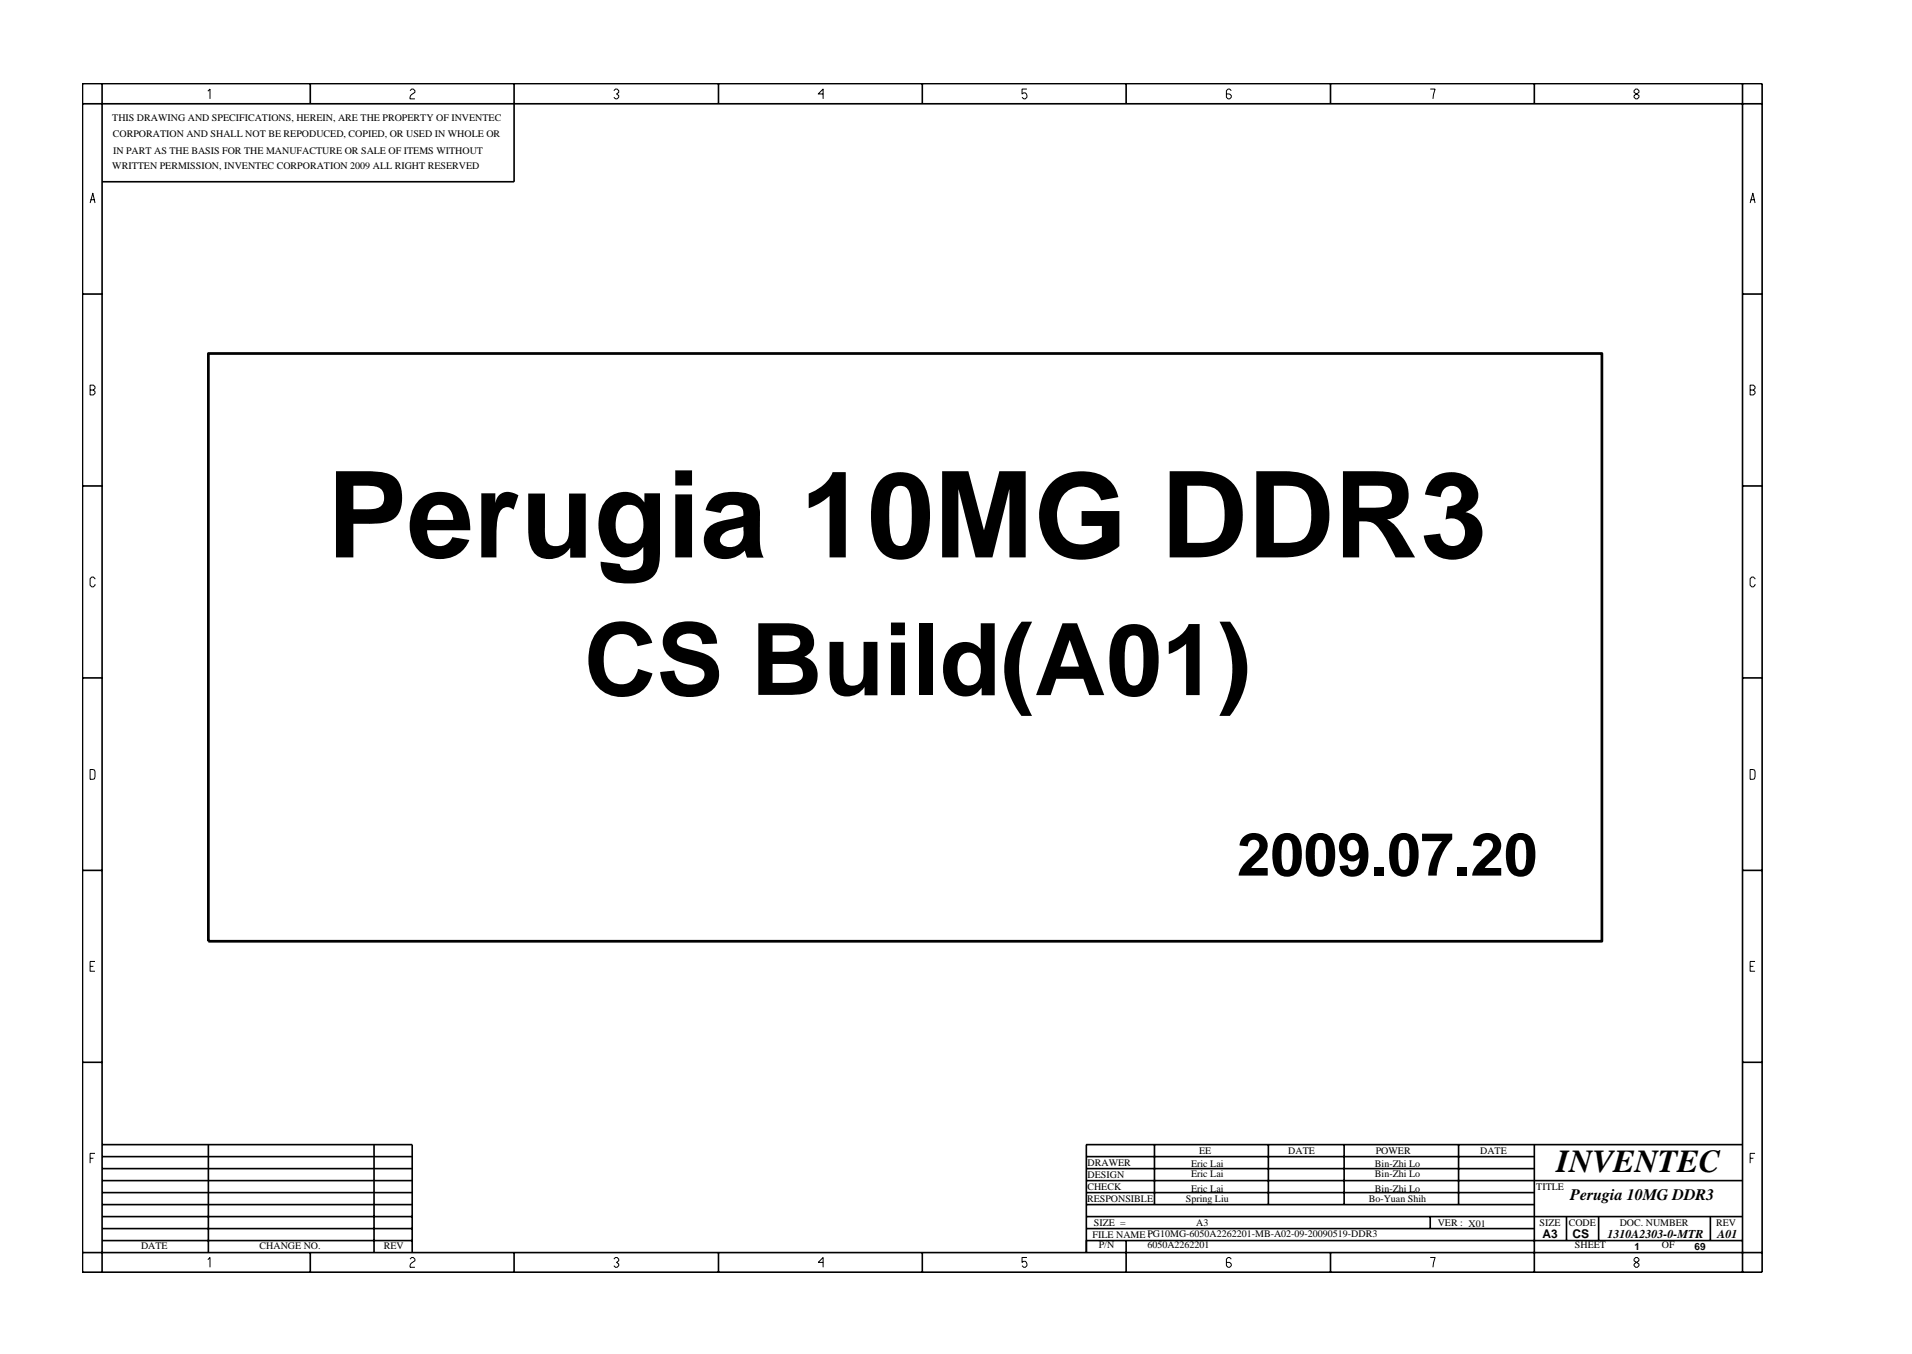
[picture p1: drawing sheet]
<svg xmlns="http://www.w3.org/2000/svg" width="297mm" height="210mm" viewBox="0 0 297 210" stroke-linecap="round" stroke-linejoin="round" font-family="sans-serif">
<g fill="none" stroke="#000" stroke-width=".25">
<path d="M12.8 13h261v184.6h-261zM12.8 16.1h261M15.9 13v184.6M48.2 13v3.1M79.9 13v15.2h-64M111.6 13v3.1M143.3 13v3.1M174.9 13v3.1M206.7 13v3.1M238.4 13v3.1M270.7 13v184.6M12.8 45.7h3.1"/>
<path d="M270.7 45.7h3.1M12.8 75.5h3.1M270.7 75.5h3.1M12.8 105.3h3.1M270.7 105.3h3.1M12.8 135.2h3.1M270.7 135.2h3.1M12.8 165h3.1M15.9 177.7h48.1v16.8M15.9 179.6h48.1M32.4 177.7v16.8M58.1 177.7v16.8"/>
<path d="M168.8 179.6h69.6M179.4 177.7v9.4M197 177.7v9.4M208.8 177.7v9.4M226.6 177.7v9.4M238.4 177.7v19.9M270.7 177.7h-101.9v16.8v-1.9h101.9M270.7 165h3.1M12.8 194.5h261M15.9 188.9h48.1M15.9 190.8h48.1M15.9 192.6h48.1"/>
<path d="M15.9 181.5h48.1M15.9 183.3h48.1M15.9 185.2h48.1M15.9 187.1h48.1M48.2 194.5v3.1M79.9 194.5v3.1M111.6 194.5v3.1M143.3 194.5v3.1M168.8 188.9h101.9M168.8 190.8h69.6M168.8 181.5h69.6M168.8 183.3h101.9"/>
<path d="M168.8 185.2h69.6M168.8 187.1h69.6M174.9 192.6v5M206.7 194.5v3.1M222.2 188.9v1.9M243.4 188.9v3.7M248.4 188.9v3.7M265.7 188.9v3.7"/>
</g>
<path d="M32.4 54.9h216.5v91.3h-216.5z" fill="none" stroke="#000" stroke-width=".42"/>
<g fill="none" stroke="#000" stroke-width=".16">
<path d="M32.3 14.2l.3-.4v1.6M63.7 14.1l.3-.3h.2l.3 .3v.2l-.5 .4-.3 .4v.3h.8M95.4 14.1l.2-.3h.3l.2 .3v.2l-.3 .3 .3 .2v.3l-.2 .3h-.3l-.2-.3M127.9 14.6h-.8l.8-.8v1.6M159.5 13.8h-.7v.8l.2-.2a.5 .5 0 0 1 .5 .7l-.2 .3h-.3l-.2-.3M191.3 14.1l-.3-.3h-.2l-.3 .3v1l.3 .3h.2l.3-.3v-.3l-.3-.2h-.5M222.2 13.8h.8l-.4 1.6M253.9 14.1l.2-.3h.3l.2 .3v.2l-.7 .5v.3l.2 .3h.3l.2-.3v-.3l-.7-.5zM14 31.5l.4-1.5 .4 1.5M14.1 31h.6M271.9 31.5l.4-1.5 .4 1.5M272 31h.6"/>
<path d="M14 59.8h.5l.3 .3v.2l-.3 .3 .3 .2v.3l-.3 .2h-.5zM14 60.6h.5M271.9 60.6h.5l.3-.3v-.2l-.3-.3h-.5v1.5h.5l.3-.2v-.3l-.3-.2M14.8 89.9l-.3-.3h-.2l-.3 .3v1l.3 .2h.2l.3-.2v-.2M272.7 89.9l-.3-.3h-.3l-.2 .3v1l.2 .2h.3l.3-.2v-.2M14 119.5l.7 .1 .1 .2-.1 1.1-.7 .1zM271.9 119.5l.7 .1 .1 .2-.1 1.1-.7 .1zM14 150.1h.5M14.8 149.3h-.8v1.5h.8M271.9 150.1h.5M272.7 149.3h-.8v1.5h.8M14 179.9h.5"/>
<path d="M14.8 179.1h-.8v1.5M271.9 179.9h.5M272.7 179.1h-.8v1.5M32.3 195.6l.3-.3v1.5M63.7 195.5l.3-.2h.2l.3 .2v.3l-.7 .5-.1 .2v.3h.8M95.4 195.5l.2-.2h.3l.2 .2v.3l-.3 .2 .3 .3v.2l-.2 .3h-.3l-.2-.3M127.9 196h-.8l.8-.7v1.5M159.5 195.3h-.7v.7l.2-.1a.5 .5 0 0 1 .5 .6l-.2 .3h-.3l-.2-.3M191.3 195.5l-.3-.2h-.2l-.3 .2v1l.3 .3h.2l.3-.3v-.2l-.3-.3h-.5M222.2 195.3h.8l-.4 1.5M254.1 195.3l-.2 .2v.3l.7 .5v.2l-.2 .3h-.3l-.2-.3v-.2l.7-.5v-.3l-.2-.2z"/>
</g>
<text font-size="18.6" x="50.8" y="86.6">Perugia 10MG DDR3</text>
<text font-size="15.5" x="90.7" y="107.9">CS Build(A01)</text>
<text font-size="9.3" x="192.2" y="136">2009.07.20</text>
<text font-size="5" x="241.8" y="182">INVENTEC</text>
<text font-size="2.5" x="244" y="186.3">Perugia 10MG DDR3</text>
<g font-size="1.9">
<text x="239.6" y="192.2">A3</text>
<text x="244.3" y="192.3">CS</text>
<text x="249.7" y="192.3">1310A2303-0-MTR</text>
<text x="266.8" y="192.3">A01</text>
</g>
<g font-size="1.6">
<text x="17.4" y="18.9">THIS DRAWING AND SPECIFICATIONS, HEREIN, ARE THE PROPERTY OF INVENTEC</text>
<text x="17.5" y="21.3">CORPORATION AND SHALL NOT BE REPODUCED, COPIED, OR USED IN WHOLE OR</text>
<text x="17.6" y="23.8">IN PART AS THE BASIS FOR THE MANUFACTURE OR SALE OF ITEMS WITHOUT</text>
<text x="17.4" y="26.3">WRITTEN PERMISSION, INVENTEC CORPORATION 2009 ALL RIGHT RESERVED</text>
<text x="186.3" y="179.2">EE</text>
<text x="200.1" y="179.2">DATE</text>
<text x="213.7" y="179.2">POWER</text>
<text x="229.9" y="179.2">DATE</text>
<text x="168.9" y="184.8">CHECK</text>
<text x="169" y="181.1">DRAWER</text>
<text x="169" y="182.9">DESIGN</text>
<text x="185" y="181.2">Eric Lai</text>
<text x="185" y="182.8">Eric Lai</text>
<text x="185" y="185.1">Eric Lai</text>
<text x="213.6" y="181.2">Bin-Zhi Lo</text>
<text x="213.6" y="182.8">Bin-Zhi Lo</text>
<text x="213.6" y="185.1">Bin-Zhi Lo</text>
<text x="238.7" y="184.8">TITLE</text>
<text x="168.9" y="186.7">RESPONSIBLE</text>
<text x="169.9" y="190.4">SIZE =</text>
<text x="184.2" y="186.7">Spring Liu</text>
<text x="185.9" y="190.4">A3</text>
<text x="212.6" y="186.7">Bo-Yuan Shih</text>
<text x="223.4" y="190.4">VER : X01</text>
<text x="239.2" y="190.4">SIZE</text>
<text x="243.7" y="190.4">CODE</text>
<text x="251.6" y="190.4">DOC. NUMBER</text>
<text x="266.6" y="190.4">REV</text>
<text x="21.9" y="193.9">DATE</text>
<text x="40.3" y="193.9">CHANGE NO.</text>
<text x="59.6" y="193.9">REV</text>
<text x="169.7" y="192.3">FILE NAME :PG10MG-6050A2262201-MB-A02-09-20090519-DDR3</text>
<text x="170.7" y="193.9">P/N</text>
<text x="178.2" y="193.9">6050A2262201</text>
<text x="244.7" y="193.9">SHEET</text>
<text x="253.9" y="194.1">1</text>
<text x="258.2" y="193.9">OF</text>
<text x="263.3" y="194.1">69</text>
</g>
</svg>
